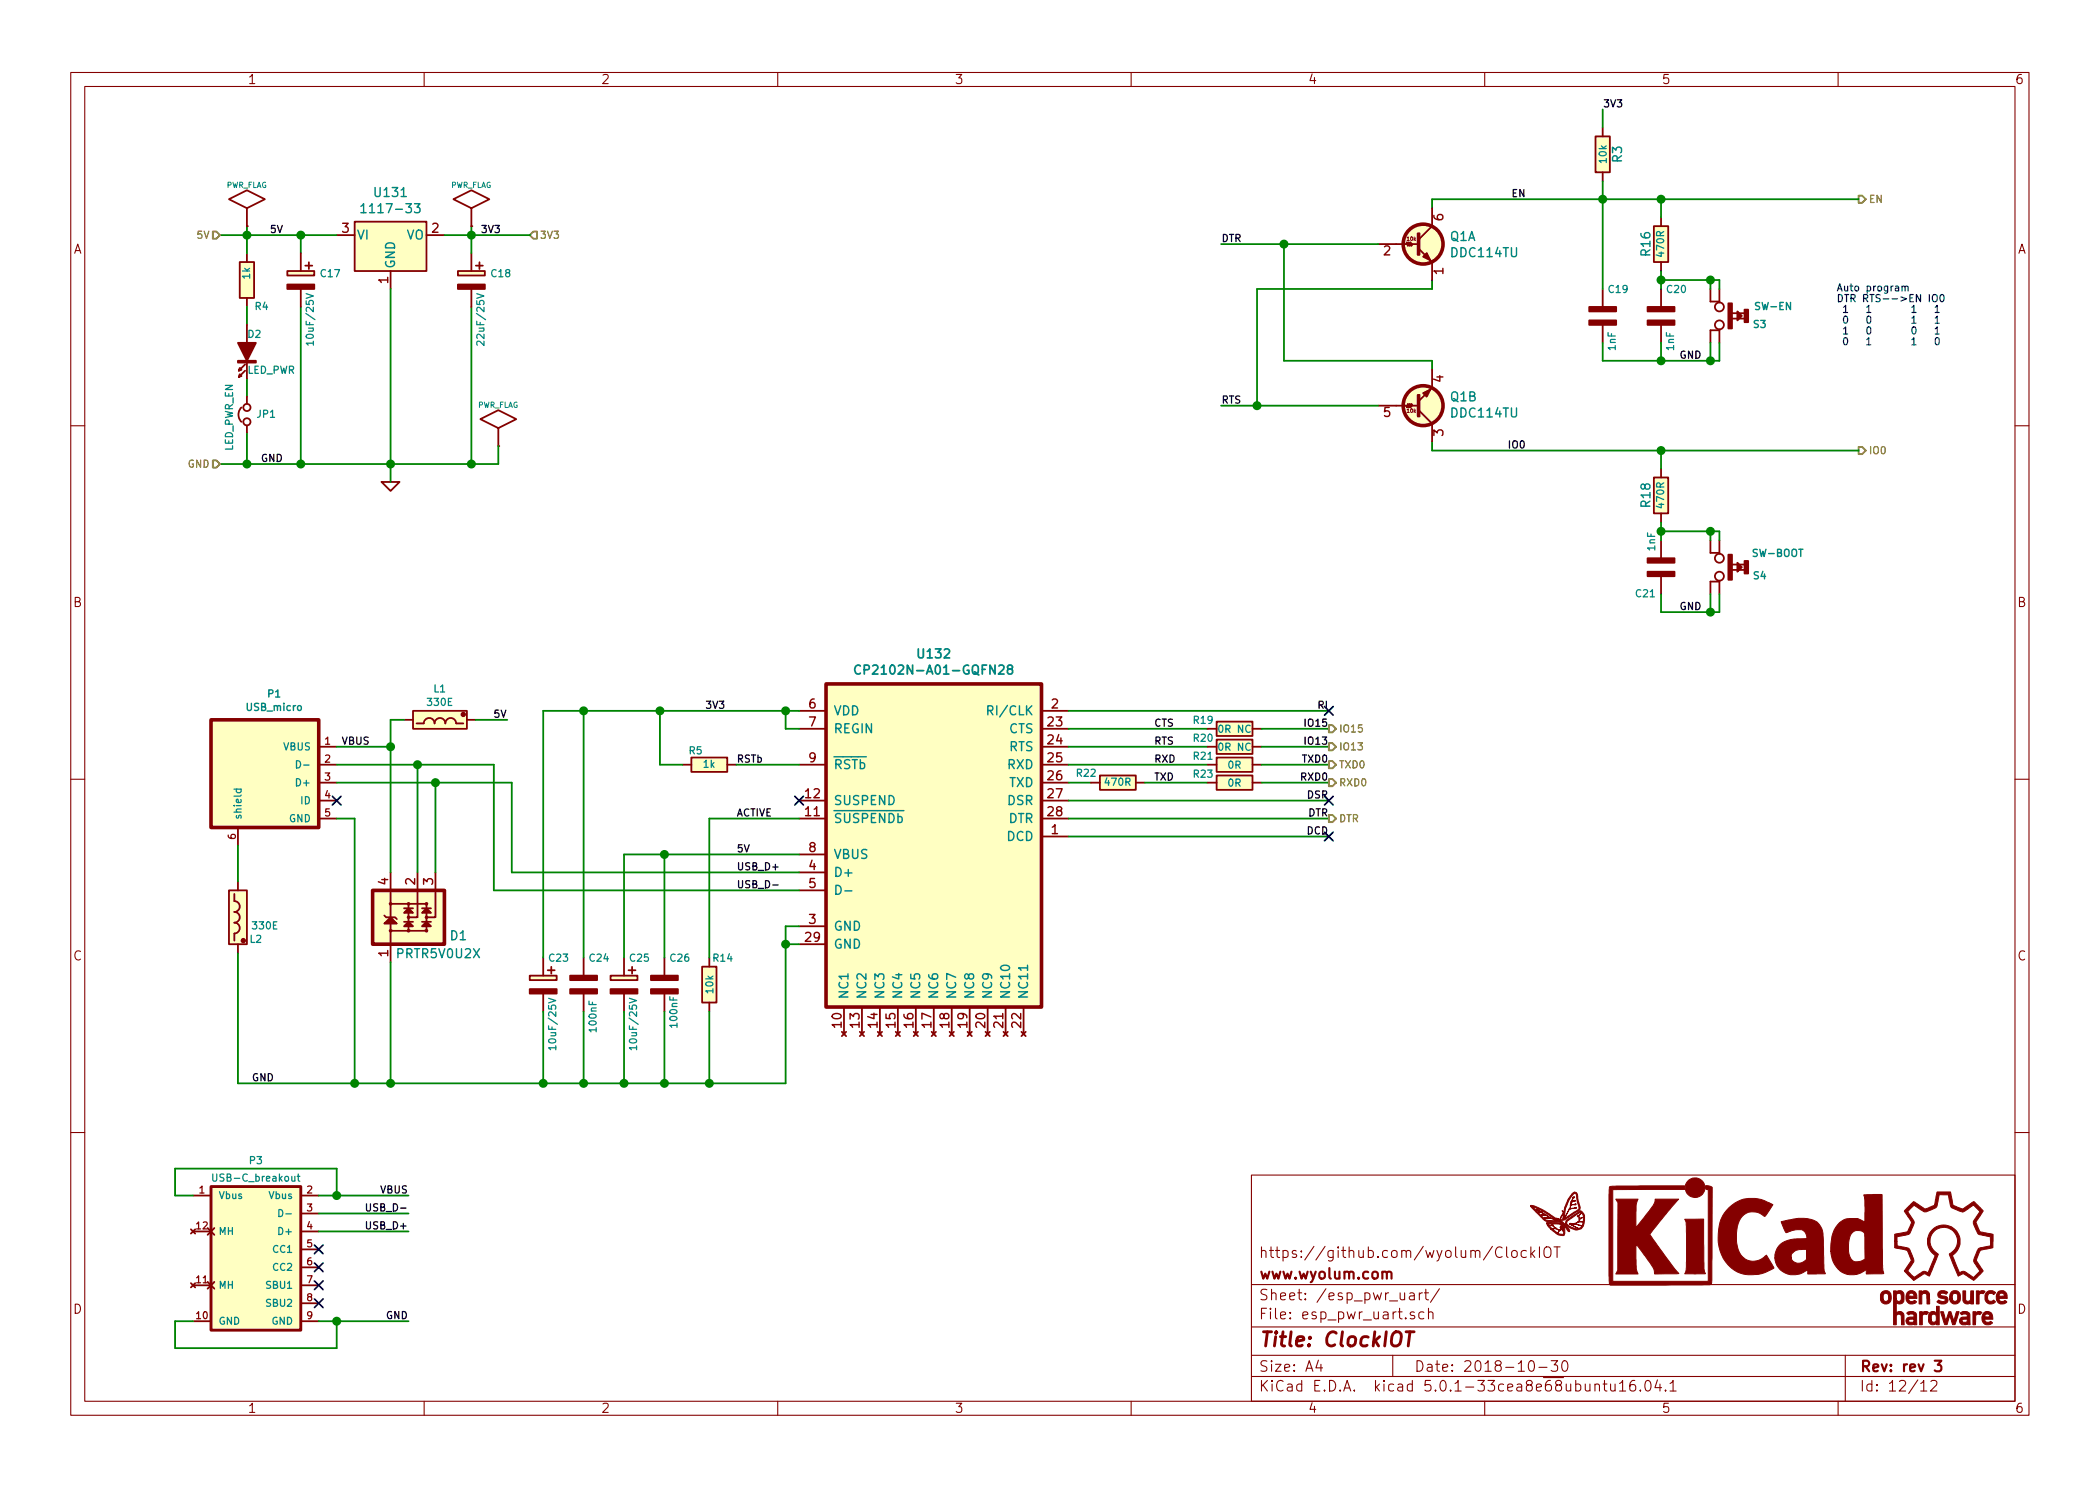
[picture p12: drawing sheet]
EESchema Schematic File Version 4
LIBS:ClockIOT-cache
EELAYER 26 0
EELAYER END
$Descr A4 11693 8268
encoding utf-8
Sheet 12 12
Title "ClockIOT"
Date "2018-10-30"
Rev "rev 3"
Comp "www.wyolum.com"
Comment1 "https://github.com/wyolum/ClockIOT"
Comment2 ""
Comment3 ""
Comment4 ""
$EndDescr
$Comp
L ClockIOT:R R4
U 1 1
P 1375 1550
F 0 "R4" H 1250 1700 40  0000 L CNN
F 1 "1k" V 1375 1475 40  0000 L CNN
F 2 "ClockIOT_libs:r_0805" V 1305 1550 30  0001 C CNN
F 3 "" H 1375 1550 30  0000 C CNN
	1    1375 1550
	-1   0    0    1   
$EndComp
$Comp
L ClockIOT:AP1117-15 U131
U 1 1
P 2175 1300
F 0 "U131" H 2175 1540 50  0000 C CNN
F 1 "1117-33" H 2175 1450 50  0000 C CNN
F 2 "ClockIOT_libs:SOT-223-3_TabPin2" H 2175 1500 50  0001 C CNN
F 3 "http://www.diodes.com/datasheets/AP1117.pdf" H 2275 1050 50  0001 C CNN
F 4 "mfr_pn" H 2175 1300 50  0001 C CNN "manf#"
	1    2175 1300
	1    0    0    -1  
$EndComp
Wire Wire Line
	1225 1300 1375 1300
Wire Wire Line
	1375 1250 1375 1300
Wire Wire Line
	1675 1300 1675 1400
Connection ~ 1675 1300
Wire Wire Line
	2475 1300 2625 1300
Wire Wire Line
	2625 1250 2625 1300
Wire Wire Line
	2625 2575 2625 1700
Wire Wire Line
	1225 2575 1375 2575
Wire Wire Line
	1375 1800 1375 1700
Wire Wire Line
	1675 2575 1675 1700
Connection ~ 1675 2575
Wire Wire Line
	2175 1600 2175 2575
Connection ~ 2175 2575
Wire Wire Line
	1375 2100 1375 2200
Wire Wire Line
	1375 2575 1375 2400
$Comp
L ClockIOT:GND #PWR019
U 1 1
P 2175 2675
F 0 "#PWR019" H 2175 2675 30  0001 C CNN
F 1 "GND" H 2175 2600 30  0001 C CNN
F 2 "" H 2175 2675 60  0000 C CNN
F 3 "" H 2175 2675 60  0000 C CNN
	1    2175 2675
	1    0    0    -1  
$EndComp
Connection ~ 1375 2575
Connection ~ 1375 1300
Connection ~ 2625 1300
Text Label 1500 1300 0    40   ~ 0
5V
Text Label 2675 1300 0    40   ~ 0
3V3
Text Label 1450 2575 0    40   ~ 0
GND
Text HLabel 1225 2575 0    40   Input ~ 0
GND
Text HLabel 1225 1300 0    40   Input ~ 0
5V
Text HLabel 2950 1300 2    40   Input ~ 0
3V3
$Comp
L ClockIOT:Jumper_NC_Small JP1
U 1 1
P 1375 2300
F 0 "JP1" V 1375 2250 40  0000 R CNN
F 1 "LED_PWR_EN" H 1550 2400 40  0000 R CNN
F 2 "ClockIOT_libs:R_0402" H 1375 2300 50  0001 C CNN
F 3 "" H 1375 2300 50  0001 C CNN
	1    1375 2300
	0    -1   -1   0   
$EndComp
$Comp
L ClockIOT:C_POL C17
U 1 1
P 1675 1550
F 0 "C17" H 1778 1588 40  0000 L CNN
F 1 "10uF/25V" V 1725 1175 40  0000 L CNN
F 2 "ClockIOT_libs:c_2917" H 1675 1550 60  0001 C CNN
F 3 "" H 1675 1550 60  0000 C CNN
	1    1675 1550
	1    0    0    -1  
$EndComp
$Comp
L ClockIOT:C_POL C18
U 1 1
P 2625 1550
F 0 "C18" H 2728 1588 40  0000 L CNN
F 1 "22uF/25V" V 2675 1175 40  0000 L CNN
F 2 "ClockIOT_libs:c_2917" H 2625 1550 60  0001 C CNN
F 3 "" H 2625 1550 60  0000 C CNN
	1    2625 1550
	1    0    0    -1  
$EndComp
$Comp
L ClockIOT:LED D2
U 1 1
P 1375 1950
F 0 "D2" V 1275 1950 40  0000 L CNN
F 1 "LED_PWR" V 1475 1950 40  0000 L CNN
F 2 "ClockIOT_libs:LED-0805" H 1375 1950 60  0001 C CNN
F 3 "" H 1375 1950 60  0000 C CNN
F 4 "LED SS 5MM 625NM RED DIFF" H 1375 2150 60  0001 L CNN "Field4"
F 5 "2V, 10mA" H 1375 2250 60  0001 L CNN "Field5"
F 6 "Round with Domed Top, 5mm, T-1 3/4" H 1375 2350 60  0001 L CNN "Field6"
F 7 "Kingbright Corp" H 1375 2450 60  0001 L CNN "Field7"
F 8 "WP7113ID" H 1375 2550 60  0001 L CNN "Field8"
F 9 "Digikey" H 1375 2650 60  0001 L CNN "Field9"
F 10 "754-1264-ND" H 1375 2750 60  0001 L CNN "Field10"
F 11 "http://www.digikey.com/product-detail/en/WP7113ID/754-1264-ND/1747663" H 1375 2850 60  0001 L CNN "Field11"
	1    1375 1950
	0    1    1    0   
$EndComp
$Comp
L ClockIOT:CP2102N-A01-GQFN28 U132
U 1 1
P 5200 4700
F 0 "U132" H 5200 5770 50  0000 C CNB
F 1 "CP2102N-A01-GQFN28" H 5200 5680 50  0000 C CNB
F 2 "ClockIOT_libs:QFN-28-1EP_5x5mm_Pitch0.5mm" H 5800 4250 50  0001 L CNN
F 3 "http://www.silabs.com/support%20documents/technicaldocs/cp2102n-datasheet.pdf" H 5400 3550 50  0001 C CNN
F 4 "Value" H 5350 4850 40  0001 C CNN "manf#"
	1    5200 4700
	1    0    0    -1  
$EndComp
$Comp
L ClockIOT:USB_micro P1
U 1 1
P 1475 4000
F 0 "P1" H 1527 4148 40  0000 C CNB
F 1 "USB_micro" H 1527 4073 40  0000 C CNB
F 2 "ClockIOT_libs:USB_Micro-B_seeed-320010561" H 1475 4000 60  0001 C CNN
F 3 "" H 1475 4050 60  0000 C CNN
	1    1475 4000
	1    0    0    -1  
$EndComp
Wire Wire Line
	2175 4000 2175 4150
Wire Wire Line
	2175 4150 1875 4150
Wire Wire Line
	1875 4550 1975 4550
Wire Wire Line
	1975 4550 1975 6025
Wire Wire Line
	4375 6025 3950 6025
Wire Wire Line
	4375 5250 4450 5250
Connection ~ 1975 6025
NoConn ~ 1875 4450
Text Label 2825 4000 2    40   ~ 0
5V
Wire Wire Line
	5950 4650 7400 4650
Wire Wire Line
	5950 3950 7400 3950
Wire Wire Line
	4450 5150 4375 5150
Wire Wire Line
	4375 5150 4375 5250
Wire Wire Line
	3025 3950 3250 3950
Wire Wire Line
	4375 3950 4375 4050
Wire Wire Line
	4375 4050 4450 4050
Wire Wire Line
	2750 4950 4450 4950
Wire Wire Line
	2850 4850 4450 4850
Wire Wire Line
	3475 4750 3700 4750
Text Label 7400 4650 2    40   ~ 0
DCD
Text Label 7400 3950 2    40   ~ 0
RI
Connection ~ 4375 5250
Wire Wire Line
	2850 4350 2850 4850
Wire Wire Line
	2750 4250 2750 4950
Text Label 4100 4850 0    40   ~ 0
USB_D+
Text Label 4100 4950 0    40   ~ 0
USB_D-
Connection ~ 4375 3950
Text Label 4100 4750 0    40   ~ 0
5V
$Comp
L ClockIOT:C_POL C23
U 1 1
P 3025 5475
F 0 "C23" H 3050 5625 40  0000 L CNN
F 1 "10uF/25V" V 3075 5100 40  0000 L CNN
F 2 "ClockIOT_libs:c_2917" H 3025 5475 60  0001 C CNN
F 3 "" H 3025 5475 60  0000 C CNN
	1    3025 5475
	1    0    0    -1  
$EndComp
$Comp
L ClockIOT:C_NP C24
U 1 1
P 3250 5475
F 0 "C24" H 3275 5625 40  0000 L CNN
F 1 "100nF" V 3300 5200 40  0000 L CNN
F 2 "ClockIOT_libs:c_0805" H 3250 5475 60  0001 C CNN
F 3 "" H 3250 5475 60  0000 C CNN
F 4 "Value" H 3250 5475 50  0001 C CNN "manf#"
	1    3250 5475
	1    0    0    -1  
$EndComp
$Comp
L ClockIOT:C_POL C25
U 1 1
P 3475 5475
F 0 "C25" H 3500 5625 40  0000 L CNN
F 1 "10uF/25V" V 3525 5100 40  0000 L CNN
F 2 "ClockIOT_libs:c_2917" H 3475 5475 60  0001 C CNN
F 3 "" H 3475 5475 60  0000 C CNN
	1    3475 5475
	1    0    0    -1  
$EndComp
$Comp
L ClockIOT:C_NP C26
U 1 1
P 3700 5475
F 0 "C26" H 3725 5625 40  0000 L CNN
F 1 "100nF" V 3750 5225 40  0000 L CNN
F 2 "ClockIOT_libs:c_0805" H 3700 5475 60  0001 C CNN
F 3 "" H 3700 5475 60  0000 C CNN
F 4 "Value" H 3700 5475 50  0001 C CNN "manf#"
	1    3700 5475
	1    0    0    -1  
$EndComp
Wire Wire Line
	3025 5625 3025 6025
Connection ~ 3025 6025
Wire Wire Line
	3250 5625 3250 6025
Connection ~ 3250 6025
Wire Wire Line
	3475 5625 3475 6025
Connection ~ 3475 6025
Wire Wire Line
	3700 6025 3700 5625
Connection ~ 3700 6025
Wire Wire Line
	3025 5325 3025 3950
Wire Wire Line
	3250 3950 3250 5325
Connection ~ 3250 3950
Wire Wire Line
	3475 5325 3475 4750
Wire Wire Line
	3700 4750 3700 5325
Connection ~ 3700 4750
NoConn ~ 4450 4450
Text Label 4100 4550 0    40   ~ 0
ACTIVE
Wire Wire Line
	5950 4050 6725 4050
Wire Wire Line
	5950 4150 6725 4150
Wire Wire Line
	5950 4250 6725 4250
Wire Wire Line
	5950 4350 6075 4350
Wire Wire Line
	5950 4450 7400 4450
Wire Wire Line
	5950 4550 7400 4550
Text Label 6425 4050 0    40   ~ 0
CTS
Text Label 6425 4150 0    40   ~ 0
RTS
Text Label 6425 4250 0    40   ~ 0
RXD
$Comp
L ClockIOT:R R22
U 1 1
P 6225 4350
F 0 "R22" V 6275 4525 40  0000 C CNN
F 1 "470R" V 6225 4350 40  0000 C CNN
F 2 "ClockIOT_libs:r_0805" V 6155 4350 30  0001 C CNN
F 3 "" H 6225 4350 30  0000 C CNN
F 4 "Value" H 6225 4350 50  0001 C CNN "manf#"
	1    6225 4350
	0    -1   -1   0   
$EndComp
Wire Wire Line
	6375 4350 6725 4350
Text Label 6425 4350 0    40   ~ 0
TXD
Text Label 7400 4450 2    40   ~ 0
DSR
Text Label 7400 4550 2    40   ~ 0
DTR
$Comp
L ClockIOT:R R21
U 1 1
P 6875 4250
F 0 "R21" V 6825 4075 40  0000 C CNN
F 1 "0R" V 6875 4250 40  0000 C CNN
F 2 "ClockIOT_libs:r_0805" V 6805 4250 30  0001 C CNN
F 3 "" H 6875 4250 30  0000 C CNN
F 4 "Value" H 6875 4250 50  0001 C CNN "manf#"
	1    6875 4250
	0    1    1    0   
$EndComp
$Comp
L ClockIOT:R R23
U 1 1
P 6875 4350
F 0 "R23" V 6825 4175 40  0000 C CNN
F 1 "0R" V 6875 4350 40  0000 C CNN
F 2 "ClockIOT_libs:r_0805" V 6805 4350 30  0001 C CNN
F 3 "" H 6875 4350 30  0000 C CNN
F 4 "Value" H 6875 4350 50  0001 C CNN "manf#"
	1    6875 4350
	0    1    1    0   
$EndComp
$Comp
L ClockIOT:R R20
U 1 1
P 6875 4150
F 0 "R20" V 6825 3975 40  0000 C CNN
F 1 "0R NC" V 6875 4150 40  0000 C CNN
F 2 "ClockIOT_libs:r_0805" V 6805 4150 30  0001 C CNN
F 3 "" H 6875 4150 30  0000 C CNN
F 4 "Value" H 6875 4150 50  0001 C CNN "manf#"
	1    6875 4150
	0    1    1    0   
$EndComp
$Comp
L ClockIOT:R R19
U 1 1
P 6875 4050
F 0 "R19" V 6825 3875 40  0000 C CNN
F 1 "0R NC" V 6875 4050 40  0000 C CNN
F 2 "ClockIOT_libs:r_0805" V 6805 4050 30  0001 C CNN
F 3 "" H 6875 4050 30  0000 C CNN
F 4 "Value" H 6875 4050 50  0001 C CNN "manf#"
	1    6875 4050
	0    1    1    0   
$EndComp
Wire Wire Line
	7025 4050 7400 4050
Wire Wire Line
	7025 4150 7400 4150
Wire Wire Line
	7025 4250 7400 4250
Wire Wire Line
	7025 4350 7400 4350
Text Label 7400 4350 2    40   ~ 0
RXD0
Text Label 7400 4250 2    40   ~ 0
TXD0
Text Label 7400 4150 2    40   ~ 0
IO13
Text Label 7400 4050 2    40   ~ 0
IO15
Wire Wire Line
	6800 1350 7150 1350
Wire Wire Line
	6800 2250 7000 2250
Wire Wire Line
	7150 1350 7150 2000
Wire Wire Line
	7150 2000 7975 2000
Wire Wire Line
	7975 2000 7975 2050
Connection ~ 7150 1350
Wire Wire Line
	7000 2250 7000 1600
Wire Wire Line
	7000 1600 7975 1600
Wire Wire Line
	7975 1600 7975 1550
Connection ~ 7000 2250
Wire Wire Line
	7975 2450 7975 2500
Wire Wire Line
	7975 2500 9250 2500
Wire Wire Line
	7975 1100 8925 1100
Wire Wire Line
	7975 1100 7975 1150
Text Label 6800 1350 0    40   ~ 0
DTR
Text Label 6800 2250 0    40   ~ 0
RTS
Text Label 8500 2500 2    40   ~ 0
IO0
Text Label 8500 1100 2    40   ~ 0
EN
Text HLabel 10350 1100 2    40   Output ~ 0
EN
Text HLabel 10350 2500 2    40   Output ~ 0
IO0
Text HLabel 7400 4050 2    40   Output ~ 0
IO15
Text HLabel 7400 4150 2    40   Output ~ 0
IO13
Text HLabel 7400 4250 2    40   Output ~ 0
TXD0
Text HLabel 7400 4350 2    40   Output ~ 0
RXD0
Text HLabel 7400 4550 2    40   Output ~ 0
DTR
$Comp
L ClockIOT:R R3
U 1 1
P 8925 850
F 0 "R3" V 9005 850 50  0000 C CNN
F 1 "10k" V 8925 850 40  0000 C CNN
F 2 "ClockIOT_libs:r_0805" V 8855 850 30  0001 C CNN
F 3 "" H 8925 850 30  0000 C CNN
F 4 "Value" H 8925 850 50  0001 C CNN "manf#"
	1    8925 850 
	1    0    0    -1  
$EndComp
$Comp
L ClockIOT:C_NP C19
U 1 1
P 8925 1750
F 0 "C19" H 8950 1900 40  0000 L CNN
F 1 "1nF" V 8975 1550 40  0000 L CNN
F 2 "ClockIOT_libs:c_0805" H 8925 1750 60  0001 C CNN
F 3 "" H 8925 1750 60  0000 C CNN
F 4 "Value" H 8925 1750 50  0001 C CNN "manf#"
	1    8925 1750
	1    0    0    -1  
$EndComp
Wire Wire Line
	8925 1000 8925 1100
Connection ~ 8925 1100
$Comp
L ClockIOT:R R16
U 1 1
P 9250 1350
F 0 "R16" V 9330 1350 50  0000 C CNN
F 1 "470R" V 9250 1350 40  0000 C CNN
F 2 "ClockIOT_libs:r_0805" V 9180 1350 30  0001 C CNN
F 3 "" H 9250 1350 30  0000 C CNN
F 4 "Value" H 9250 1350 50  0001 C CNN "manf#"
	1    9250 1350
	-1   0    0    1   
$EndComp
$Comp
L ClockIOT:C_NP C20
U 1 1
P 9250 1750
F 0 "C20" H 9275 1900 40  0000 L CNN
F 1 "1nF" V 9300 1550 40  0000 L CNN
F 2 "ClockIOT_libs:c_0805" H 9250 1750 60  0001 C CNN
F 3 "" H 9250 1750 60  0000 C CNN
F 4 "Value" H 9250 1750 50  0001 C CNN "manf#"
	1    9250 1750
	1    0    0    -1  
$EndComp
$Comp
L ClockIOT:SW-SPST-M S3
U 1 1
P 9575 1750
F 0 "S3" V 9525 1975 40  0000 C CNB
F 1 "SW-EN" V 9625 2050 40  0000 C CNB
F 2 "ClockIOT_libs:SW_SMD_311020004" H 9575 1750 60  0001 C CNN
F 3 "" H 9575 1750 60  0000 C CNN
F 4 "Value" H 9575 1750 50  0001 C CNN "manf#"
	1    9575 1750
	0    1    -1   0   
$EndComp
Wire Wire Line
	9250 1100 9250 1200
Wire Wire Line
	9575 2000 9575 1900
Wire Wire Line
	8925 2000 9250 2000
Wire Wire Line
	8925 2000 8925 1900
Wire Wire Line
	9250 2000 9250 1900
Connection ~ 9250 2000
Wire Wire Line
	9525 2000 9525 1900
Connection ~ 9525 2000
Wire Wire Line
	9250 1500 9250 1550
Wire Wire Line
	9575 1550 9575 1600
Wire Wire Line
	9250 1550 9525 1550
Connection ~ 9250 1550
Wire Wire Line
	9525 1550 9525 1600
Connection ~ 9525 1550
Connection ~ 9250 1100
Wire Wire Line
	8925 700  8925 600 
Text Label 8925 600  0    40   ~ 0
3V3
$Comp
L ClockIOT:R R18
U 1 1
P 9250 2750
F 0 "R18" V 9330 2750 50  0000 C CNN
F 1 "470R" V 9250 2750 40  0000 C CNN
F 2 "ClockIOT_libs:r_0805" V 9180 2750 30  0001 C CNN
F 3 "" H 9250 2750 30  0000 C CNN
F 4 "Value" H 9250 2750 50  0001 C CNN "manf#"
	1    9250 2750
	-1   0    0    1   
$EndComp
$Comp
L ClockIOT:C_NP C21
U 1 1
P 9250 3150
F 0 "C21" H 9275 3300 40  0000 L CNN
F 1 "1nF" V 9300 2950 40  0000 L CNN
F 2 "ClockIOT_libs:c_0805" H 9250 3150 60  0001 C CNN
F 3 "" H 9250 3150 60  0000 C CNN
F 4 "Value" H 9250 3150 50  0001 C CNN "manf#"
	1    9250 3150
	-1   0    0    1   
$EndComp
$Comp
L ClockIOT:SW-SPST-M S4
U 1 1
P 9575 3150
F 0 "S4" V 9525 3375 40  0000 C CNB
F 1 "SW-BOOT" V 9650 3475 40  0000 C CNB
F 2 "ClockIOT_libs:SW_SMD_311020004" H 9575 3150 60  0001 C CNN
F 3 "" H 9575 3150 60  0000 C CNN
F 4 "Value" H 9575 3150 50  0001 C CNN "manf#"
	1    9575 3150
	0    1    -1   0   
$EndComp
Wire Wire Line
	9250 2500 9250 2600
Wire Wire Line
	9575 3400 9575 3300
Wire Wire Line
	9250 3400 9525 3400
Wire Wire Line
	9250 3300 9250 3400
Wire Wire Line
	9525 3400 9525 3300
Connection ~ 9525 3400
Wire Wire Line
	9250 2900 9250 2950
Wire Wire Line
	9575 2950 9575 3000
Wire Wire Line
	9250 2950 9525 2950
Connection ~ 9250 2950
Wire Wire Line
	9525 2950 9525 3000
Connection ~ 9525 2950
Connection ~ 9250 2500
Text Label 1400 6025 0    40   ~ 0
GND
Text Label 9350 2000 0    40   ~ 0
GND
Text Label 9350 3400 0    40   ~ 0
GND
Text Notes 10225 1925 0    40   ~ 0
Auto program\nDTR RTS-->EN IO0\n 1   1       1   1\n 0   0       1   1\n 1   0       0   1\n 0   1       1   0
Text Label 3925 3950 0    40   ~ 0
3V3
$Comp
L ClockIOT:PWR_FLAG #FLG020
U 1 1
P 2625 1250
F 0 "#FLG020" H 2625 1525 30  0001 C CNN
F 1 "PWR_FLAG" H 2625 1480 30  0000 C CNN
F 2 "" H 2625 1250 60  0000 C CNN
F 3 "" H 2625 1250 60  0000 C CNN
F 4 "Value" H 2625 1250 50  0001 C CNN "manf#"
	1    2625 1250
	1    0    0    -1  
$EndComp
$Comp
L ClockIOT:PWR_FLAG #FLG021
U 1 1
P 1375 1250
F 0 "#FLG021" H 1375 1525 30  0001 C CNN
F 1 "PWR_FLAG" H 1375 1480 30  0000 C CNN
F 2 "" H 1375 1250 60  0000 C CNN
F 3 "" H 1375 1250 60  0000 C CNN
F 4 "Value" H 1375 1250 50  0001 C CNN "manf#"
	1    1375 1250
	1    0    0    -1  
$EndComp
$Comp
L ClockIOT:PWR_FLAG #FLG022
U 1 1
P 2775 2475
F 0 "#FLG022" H 2775 2750 30  0001 C CNN
F 1 "PWR_FLAG" H 2775 2705 30  0000 C CNN
F 2 "" H 2775 2475 60  0000 C CNN
F 3 "" H 2775 2475 60  0000 C CNN
F 4 "Value" H 2775 2475 50  0001 C CNN "manf#"
	1    2775 2475
	1    0    0    -1  
$EndComp
Wire Wire Line
	2775 2575 2775 2475
Connection ~ 2625 2575
NoConn ~ 7400 4650
NoConn ~ 7400 4450
NoConn ~ 7400 3950
$Comp
L ClockIOT:DDC114TU Q1
U 1 1
P 7875 1350
F 0 "Q1" H 8071 1395 50  0000 L CNN
F 1 "DDC114TU" H 8071 1305 50  0000 L CNN
F 2 "ClockIOT_libs:SOT-363_SC-70-6" H 8075 1450 50  0001 C CNN
F 3 "https://www.diodes.com/assets/Datasheets/ds30345.pdf" H 7875 1350 50  0001 C CNN
	1    7875 1350
	1    0    0    -1  
$EndComp
$Comp
L ClockIOT:DDC114TU Q1
U 2 1
P 7875 2250
F 0 "Q1" H 8071 2205 50  0000 L CNN
F 1 "DDC114TU" H 8071 2295 50  0000 L CNN
F 2 "ClockIOT_libs:SOT-363_SC-70-6" H 8075 2350 50  0001 C CNN
F 3 "https://www.diodes.com/assets/Datasheets/ds30345.pdf" H 7875 2250 50  0001 C CNN
	2    7875 2250
	1    0    0    1   
$EndComp
Wire Wire Line
	1675 1300 1875 1300
Wire Wire Line
	1675 2575 2175 2575
Wire Wire Line
	2175 2575 2175 2675
Wire Wire Line
	2175 2575 2625 2575
Wire Wire Line
	1375 2575 1675 2575
Wire Wire Line
	1375 1300 1675 1300
Wire Wire Line
	1375 1300 1375 1400
Wire Wire Line
	2625 1300 2950 1300
Wire Wire Line
	2625 1300 2625 1400
Wire Wire Line
	1975 6025 1325 6025
Wire Wire Line
	4375 5250 4375 6025
Wire Wire Line
	4375 3950 4450 3950
Wire Wire Line
	3250 6025 3025 6025
Wire Wire Line
	3475 6025 3250 6025
Wire Wire Line
	3700 6025 3475 6025
Wire Wire Line
	3250 3950 3675 3950
Wire Wire Line
	3700 4750 4450 4750
Wire Wire Line
	7150 1350 7675 1350
Wire Wire Line
	7000 2250 7675 2250
Wire Wire Line
	8925 1100 9250 1100
Wire Wire Line
	8925 1100 8925 1600
Wire Wire Line
	9250 2000 9525 2000
Wire Wire Line
	9525 2000 9575 2000
Wire Wire Line
	9250 1550 9250 1600
Wire Wire Line
	9525 1550 9575 1550
Wire Wire Line
	9250 1100 10350 1100
Wire Wire Line
	9525 3400 9575 3400
Wire Wire Line
	9250 2950 9250 3000
Wire Wire Line
	9525 2950 9575 2950
Wire Wire Line
	9250 2500 10350 2500
Wire Wire Line
	2625 2575 2775 2575
$Comp
L ClockIOT:OSHW G9
U 1 1
P 10825 7000
F 0 "G9" H 10825 6950 40  0001 C CNN
F 1 "OSHW" H 10825 7100 40  0001 C CNN
F 2 "ClockIOT_libs:OSHW_6mm" H 11250 7000 60  0001 L CNN
F 3 "" H 10825 7000 60  0000 C CNN
F 4 "mfr_pn" H 10825 7000 50  0001 C CNN "manf#"
	1    10825 7000
	1    0    0    -1  
$EndComp
$Comp
L ClockIOT:KiCad G8
U 1 1
P 9725 6850
F 0 "G8" H 9725 6582 60  0001 C CNN
F 1 "KiCad" H 9725 7118 60  0001 C CNN
F 2 "ClockIOT_libs:KiCad-Logo2_6mm_SilkScreen" H 9725 6850 60  0001 C CNN
F 3 "" H 9725 6850 60  0001 C CNN
F 4 "mfr_pn" H 9725 6850 50  0001 C CNN "manf#"
	1    9725 6850
	1    0    0    -1  
$EndComp
$Comp
L ClockIOT:LOGO_WL G7
U 1 1
P 8700 6775
F 0 "G7" H 8700 6639 60  0001 C CNN
F 1 "LOGO_WL" H 8700 6911 60  0001 C CNN
F 2 "ClockIOT_libs:Logo-WL3" H 8700 6775 60  0001 C CNN
F 3 "" H 8700 6775 60  0001 C CNN
F 4 "mfr_pn" H 8700 6775 50  0001 C CNN "manf#"
	1    8700 6775
	1    0    0    -1  
$EndComp
$Comp
L ClockIOT:Diode_TVS D1
U 1 1
P 2275 5100
F 0 "D1" H 2500 5000 50  0000 L CNN
F 1 "PRTR5V0U2X" H 2200 4900 50  0000 L CNN
F 2 "ClockIOT_libs:SOT-143" H 2275 5100 50  0001 C CNN
F 3 "" H 2275 5100 50  0001 C CNN
	1    2275 5100
	1    0    0    -1  
$EndComp
Wire Wire Line
	1975 6025 2175 6025
Wire Wire Line
	1875 4350 2425 4350
Wire Wire Line
	1875 4250 2325 4250
Wire Wire Line
	2175 4850 2175 4150
Connection ~ 2175 4150
Wire Wire Line
	2325 4850 2325 4250
Connection ~ 2325 4250
Wire Wire Line
	2325 4250 2750 4250
Wire Wire Line
	2425 4850 2425 4350
Connection ~ 2425 4350
Wire Wire Line
	2425 4350 2850 4350
Wire Wire Line
	2175 5350 2175 6025
Connection ~ 2175 6025
Wire Wire Line
	2175 6025 3025 6025
$Comp
L ClockIOT:IND_FERRITE_BEAD L1
U 1 1
P 2450 4000
F 0 "L1" H 2450 4175 40  0000 C CNN
F 1 "330E" H 2450 4100 40  0000 C CNN
F 2 "ClockIOT_libs:r_0805" H 2450 4000 60  0001 C CNN
F 3 "" H 2415 4090 60  0000 C CNN
	1    2450 4000
	-1   0    0    -1  
$EndComp
Wire Wire Line
	2175 4000 2250 4000
Wire Wire Line
	2650 4000 2825 4000
$Comp
L ClockIOT:IND_FERRITE_BEAD L2
U 1 1
P 1325 5100
F 0 "L2" V 1200 5200 40  0000 C CNN
F 1 "330E" V 1275 5250 40  0000 C CNN
F 2 "ClockIOT_libs:r_0805" H 1325 5100 60  0001 C CNN
F 3 "" H 1290 5190 60  0000 C CNN
	1    1325 5100
	0    1    -1   0   
$EndComp
Wire Wire Line
	1325 4700 1325 4900
Wire Wire Line
	1325 5300 1325 6025
$Comp
L ClockIOT:USB-C_breakout P3
U 1 1
P 1425 7000
F 0 "P3" H 1425 7547 40  0000 C CNN
F 1 "USB-C_breakout" H 1425 7450 40  0000 C CNN
F 2 "ClockIOT_libs:USB-C_bout" H 1675 7150 40  0001 C CNN
F 3 "" H 1675 7150 40  0001 C CNN
	1    1425 7000
	1    0    0    -1  
$EndComp
NoConn ~ 1775 6950
NoConn ~ 1775 7050
NoConn ~ 1775 7150
NoConn ~ 1775 7250
Text Label 2275 6750 2    40   ~ 0
USB_D-
Text Label 2275 6850 2    40   ~ 0
USB_D+
Text Label 2275 7350 2    40   ~ 0
GND
Wire Wire Line
	1075 7350 975  7350
Wire Wire Line
	975  7350 975  7500
Wire Wire Line
	975  7500 1875 7500
Wire Wire Line
	1875 7500 1875 7350
Wire Wire Line
	1775 7350 1875 7350
Wire Wire Line
	1875 7350 2275 7350
Connection ~ 1875 7350
Wire Wire Line
	2275 6750 1775 6750
Wire Wire Line
	2275 6850 1775 6850
Wire Wire Line
	1075 6650 975  6650
Wire Wire Line
	975  6650 975  6500
Wire Wire Line
	975  6500 1875 6500
Wire Wire Line
	1875 6500 1875 6650
Wire Wire Line
	1875 6650 1775 6650
Text Label 1900 4150 0    40   ~ 0
VBUS
Text Label 2275 6650 2    40   ~ 0
VBUS
Wire Wire Line
	2275 6650 1875 6650
Connection ~ 1875 6650
$Comp
L ClockIOT:R R5
U 1 1
P 3950 4250
F 0 "R5" V 4025 4325 40  0000 C CNN
F 1 "1k" V 3950 4250 40  0000 C CNN
F 2 "ClockIOT_libs:r_0805" V 3880 4250 30  0001 C CNN
F 3 "" H 3950 4250 30  0000 C CNN
F 4 "Value" H 3950 4250 50  0001 C CNN "manf#"
	1    3950 4250
	0    -1   -1   0   
$EndComp
Wire Wire Line
	4450 4250 4100 4250
Wire Wire Line
	3800 4250 3675 4250
Wire Wire Line
	3675 4250 3675 3950
Connection ~ 3675 3950
Wire Wire Line
	3675 3950 4375 3950
$Comp
L ClockIOT:R R14
U 1 1
P 3950 5475
F 0 "R14" H 4025 5625 40  0000 C CNN
F 1 "10k" V 3950 5475 40  0000 C CNN
F 2 "ClockIOT_libs:r_0805" V 3880 5475 30  0001 C CNN
F 3 "" H 3950 5475 30  0000 C CNN
F 4 "Value" H 3950 5475 50  0001 C CNN "manf#"
	1    3950 5475
	1    0    0    -1  
$EndComp
Wire Wire Line
	3950 5625 3950 6025
Connection ~ 3950 6025
Wire Wire Line
	3950 6025 3700 6025
Wire Wire Line
	3950 5325 3950 4550
Wire Wire Line
	3950 4550 4450 4550
Text Label 4100 4250 0    40   ~ 0
RSTb
$EndSCHEMATC
